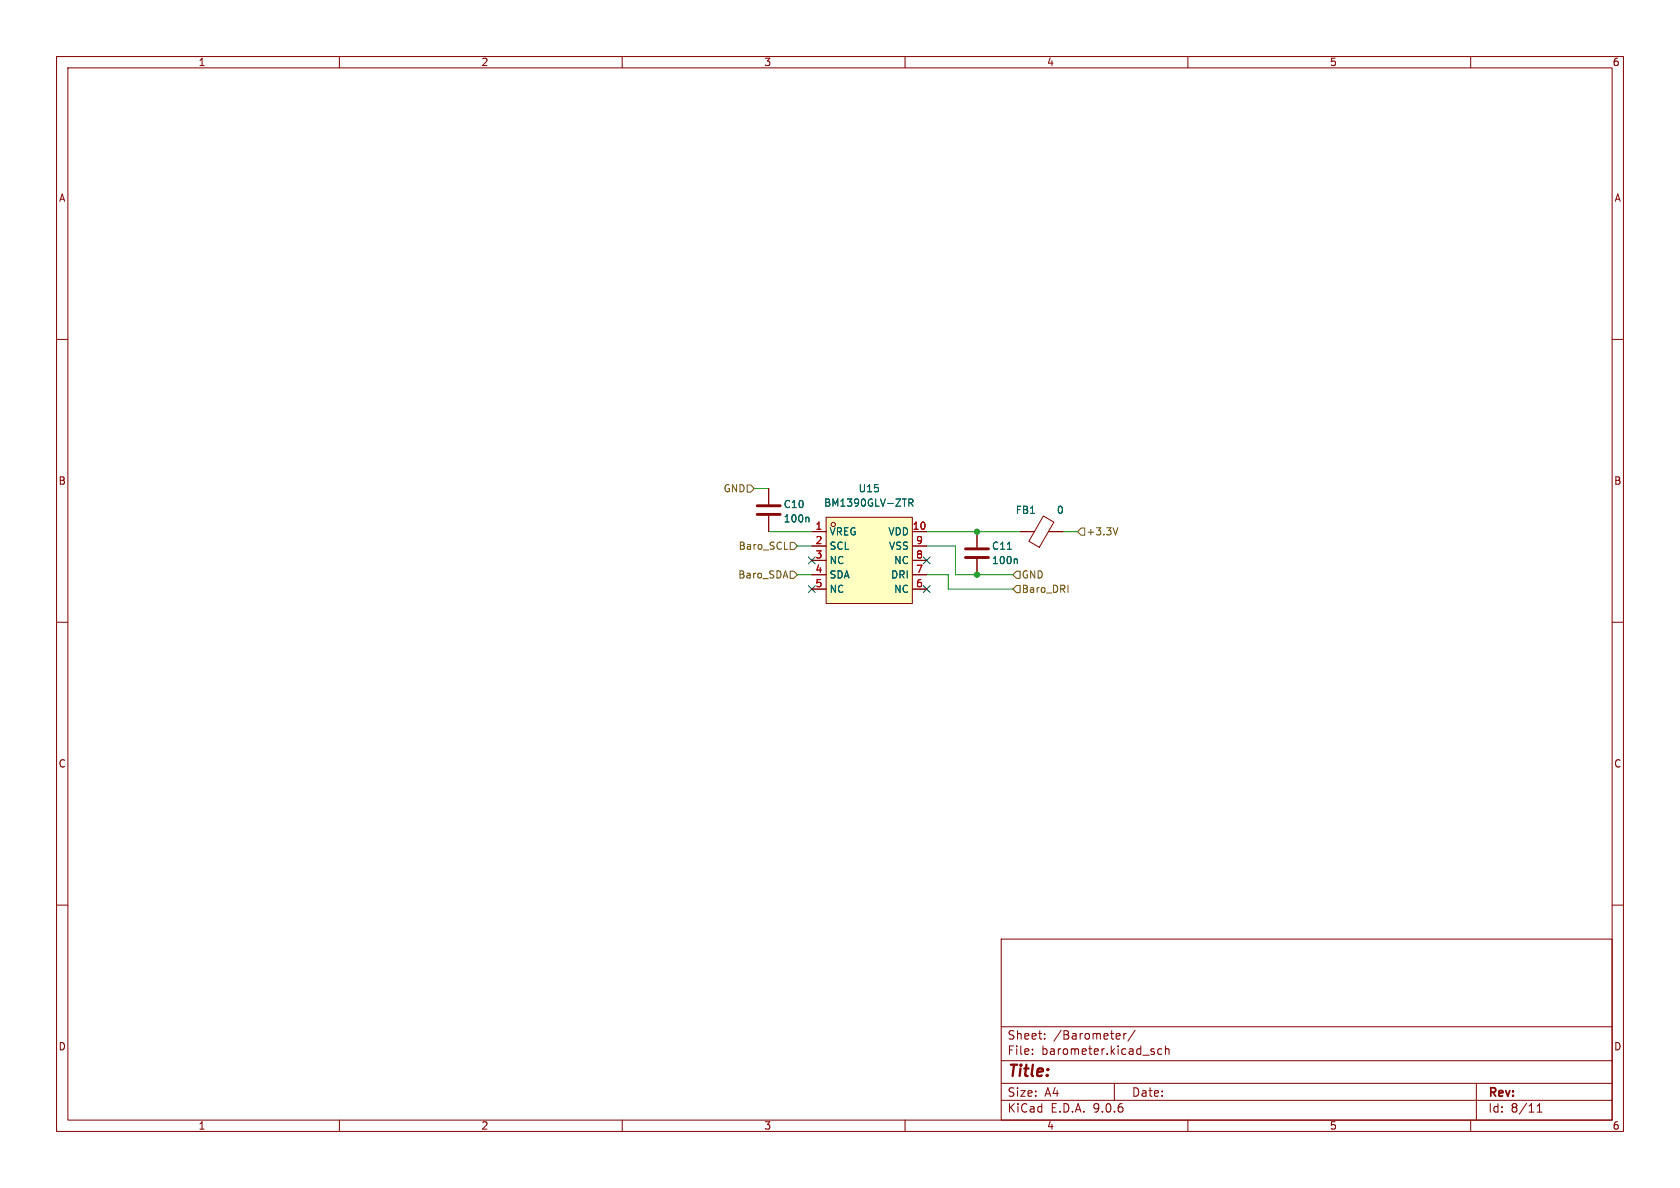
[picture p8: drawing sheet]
(kicad_sch
 (version 20250114)
 (generator "eeschema")
 (generator_version "9.0")
 (paper "A4")
 (lib_symbols
  (symbol "Device:C"
   (pin_numbers (hide yes))
   (pin_names
    (offset 0.254)) (exclude_from_sim no) (in_bom yes) (on_board yes)
   (property "Reference" "C" (at 0.635 2.54 0) (effects (font (size 1.27 1.27)) (justify left)))
   (property "Value" "C" (at 0.635 -2.54 0) (effects (font (size 1.27 1.27)) (justify left)))
   (property "Footprint" "" (at 0.9652 -3.81 0) (effects (font (size 1.27 1.27)) (hide yes)))
   (property "Datasheet" "~" (at 0 0 0) (effects (font (size 1.27 1.27)) (hide yes)))
   (property "Description" "Unpolarized capacitor" (at 0 0 0) (effects (font (size 1.27 1.27)) (hide yes)))
   (symbol "C_0_1"
    (polyline (pts (xy -2.032 0.762) (xy 2.032 0.762)) (stroke (width 0.508) (type default)) (fill (type none)))
    (polyline (pts (xy -2.032 -0.762) (xy 2.032 -0.762)) (stroke (width 0.508) (type default)) (fill (type none))))
   (symbol "C_1_1"
    (pin passive line (at 0 3.81 270) (length 2.794) (name "~" (effects (font (size 1.27 1.27)))) (number "1" (effects (font (size 1.27 1.27)))))
    (pin passive line (at 0 -3.81 90) (length 2.794) (name "~" (effects (font (size 1.27 1.27)))) (number "2" (effects (font (size 1.27 1.27))))))
   (embedded_fonts no))
  (symbol "Device:FerriteBead"
   (pin_numbers (hide yes))
   (pin_names
    (offset 0)) (exclude_from_sim no) (in_bom yes) (on_board yes)
   (property "Reference" "FB" (at -3.81 0.635 90) (effects (font (size 1.27 1.27))))
   (property "Value" "FerriteBead" (at 3.81 0 90) (effects (font (size 1.27 1.27))))
   (property "Footprint" "" (at -1.778 0 90) (effects (font (size 1.27 1.27)) (hide yes)))
   (property "Datasheet" "~" (at 0 0 0) (effects (font (size 1.27 1.27)) (hide yes)))
   (property "Description" "Ferrite bead" (at 0 0 0) (effects (font (size 1.27 1.27)) (hide yes)))
   (symbol "FerriteBead_0_1"
    (polyline (pts (xy -2.7686 0.4064) (xy -1.7018 2.2606) (xy 2.7686 -0.3048) (xy 1.6764 -2.159) (xy -2.7686 0.4064)) (stroke (width 0) (type default)) (fill (type none)))
    (polyline (pts (xy 0 1.27) (xy 0 1.2954)) (stroke (width 0) (type default)) (fill (type none)))
    (polyline (pts (xy 0 -1.27) (xy 0 -1.2192)) (stroke (width 0) (type default)) (fill (type none))))
   (symbol "FerriteBead_1_1"
    (pin passive line (at 0 3.81 270) (length 2.54) (name "~" (effects (font (size 1.27 1.27)))) (number "1" (effects (font (size 1.27 1.27)))))
    (pin passive line (at 0 -3.81 90) (length 2.54) (name "~" (effects (font (size 1.27 1.27)))) (number "2" (effects (font (size 1.27 1.27))))))
   (embedded_fonts no))
  (symbol "Library:BM1390GLV-ZTR" (exclude_from_sim no) (in_bom yes) (on_board yes)
   (property "Reference" "U" (at 0 10.16 0) (effects (font (size 1.27 1.27))))
   (property "Value" "BM1390GLV-ZTR" (at 0 -10.16 0) (effects (font (size 1.27 1.27))))
   (property "Footprint" "Library:LGA-10_L2.0-W2.0-P0.50-BL" (at 0 -12.7 0) (effects (font (size 1.27 1.27)) (hide yes)))
   (property "Datasheet" "https://www.lcsc.com/datasheet/C3252182.pdf" (at 0 -15.24 0) (effects (font (size 1.27 1.27)) (hide yes)))
   (property "Description" "" (at 0 0 0) (effects (font (size 1.27 1.27)) (hide yes)))
   (property "Manufacturer" "ROHM(罗姆)" (at 0 -17.78 0) (effects (font (size 1.27 1.27)) (hide yes)))
   (property "MPN" "BM1390GLV-ZTR" (at 0 -20.32 0) (effects (font (size 1.27 1.27)) (hide yes)))
   (property "LCSC Part" "C3252182" (at 0 -22.86 0) (effects (font (size 1.27 1.27)) (hide yes)))
   (symbol "BM1390GLV-ZTR_0_1"
    (rectangle (start -7.62 7.62) (end 7.62 -7.62) (stroke (width 0) (type default)) (fill (type background)))
    (circle (center -6.35 6.35) (radius 0.38) (stroke (width 0) (type default)) (fill (type none)))
    (pin unspecified line (at -10.16 5.08 0) (length 2.54) (name "VREG" (effects (font (size 1.27 1.27)))) (number "1" (effects (font (size 1.27 1.27)))))
    (pin unspecified line (at -10.16 2.54 0) (length 2.54) (name "SCL" (effects (font (size 1.27 1.27)))) (number "2" (effects (font (size 1.27 1.27)))))
    (pin unspecified line (at -10.16 0 0) (length 2.54) (name "NC" (effects (font (size 1.27 1.27)))) (number "3" (effects (font (size 1.27 1.27)))))
    (pin unspecified line (at -10.16 -2.54 0) (length 2.54) (name "SDA" (effects (font (size 1.27 1.27)))) (number "4" (effects (font (size 1.27 1.27)))))
    (pin unspecified line (at -10.16 -5.08 0) (length 2.54) (name "NC" (effects (font (size 1.27 1.27)))) (number "5" (effects (font (size 1.27 1.27)))))
    (pin unspecified line (at 10.16 5.08 180) (length 2.54) (name "VDD" (effects (font (size 1.27 1.27)))) (number "10" (effects (font (size 1.27 1.27)))))
    (pin unspecified line (at 10.16 2.54 180) (length 2.54) (name "VSS" (effects (font (size 1.27 1.27)))) (number "9" (effects (font (size 1.27 1.27)))))
    (pin unspecified line (at 10.16 0 180) (length 2.54) (name "NC" (effects (font (size 1.27 1.27)))) (number "8" (effects (font (size 1.27 1.27)))))
    (pin unspecified line (at 10.16 -2.54 180) (length 2.54) (name "DRI" (effects (font (size 1.27 1.27)))) (number "7" (effects (font (size 1.27 1.27)))))
    (pin unspecified line (at 10.16 -5.08 180) (length 2.54) (name "NC" (effects (font (size 1.27 1.27)))) (number "6" (effects (font (size 1.27 1.27))))))
   (embedded_fonts no)))
 (junction
  (at 172.72 101.6)
  (diameter 0)
  (color 0 0 0 0))
 (junction
  (at 172.72 93.98)
  (diameter 0)
  (color 0 0 0 0))
 (no_connect
  (at 143.51 104.14))
 (no_connect
  (at 143.51 99.06))
 (no_connect
  (at 163.83 99.06))
 (no_connect
  (at 163.83 104.14))
 (wire
  (pts (xy 163.83 101.6) (xy 167.64 101.6))
  (stroke (width 0) (type default)))
 (wire
  (pts (xy 187.96 93.98) (xy 190.5 93.98))
  (stroke (width 0) (type default)))
 (wire
  (pts (xy 168.91 101.6) (xy 168.91 96.52))
  (stroke (width 0) (type default)))
 (wire
  (pts (xy 167.64 101.6) (xy 167.64 104.14))
  (stroke (width 0) (type default)))
 (wire
  (pts (xy 140.97 96.52) (xy 143.51 96.52))
  (stroke (width 0) (type default)))
 (wire
  (pts (xy 140.97 101.6) (xy 143.51 101.6))
  (stroke (width 0) (type default)))
 (wire
  (pts (xy 167.64 104.14) (xy 179.07 104.14))
  (stroke (width 0) (type default)))
 (wire
  (pts (xy 133.35 86.36) (xy 135.89 86.36))
  (stroke (width 0) (type default)))
 (wire
  (pts (xy 172.72 101.6) (xy 168.91 101.6))
  (stroke (width 0) (type default)))
 (wire
  (pts (xy 135.89 93.98) (xy 143.51 93.98))
  (stroke (width 0) (type default)))
 (wire
  (pts (xy 172.72 93.98) (xy 180.34 93.98))
  (stroke (width 0) (type default)))
 (wire
  (pts (xy 163.83 93.98) (xy 172.72 93.98))
  (stroke (width 0) (type default)))
 (wire
  (pts (xy 172.72 101.6) (xy 179.07 101.6))
  (stroke (width 0) (type default)))
 (wire
  (pts (xy 168.91 96.52) (xy 163.83 96.52))
  (stroke (width 0) (type default)))
 (hierarchical_label "+3.3V"
  (shape input)
  (at 190.5 93.98 0)
  (effects (font (size 1.27 1.27)) (justify left)))
 (hierarchical_label "GND"
  (shape input)
  (at 179.07 101.6 0)
  (effects (font (size 1.27 1.27)) (justify left)))
 (hierarchical_label "Baro_DRI"
  (shape input)
  (at 179.07 104.14 0)
  (effects (font (size 1.27 1.27)) (justify left)))
 (hierarchical_label "GND"
  (shape input)
  (at 133.35 86.36 180)
  (effects (font (size 1.27 1.27)) (justify right)))
 (hierarchical_label "Baro_SCL"
  (shape input)
  (at 140.97 96.52 180)
  (effects (font (size 1.27 1.27)) (justify right)))
 (hierarchical_label "Baro_SDA"
  (shape input)
  (at 140.97 101.6 180)
  (effects (font (size 1.27 1.27)) (justify right)))
 (symbol
  (lib_id "Device:FerriteBead")
  (at 184.15 93.98 90)
  (unit 1)
  (exclude_from_sim no)
  (in_bom yes)
  (on_board yes)
  (dnp no)
  (property "Reference" "FB1" (at 181.356 90.17 90) (effects (font (size 1.27 1.27))))
  (property "Value" "0" (at 187.452 90.17 90) (effects (font (size 1.27 1.27))))
  (property "Footprint" "" (at 184.15 95.758 90) (effects (font (size 1.27 1.27)) (hide yes)))
  (property "Datasheet" "~" (at 184.15 93.98 0) (effects (font (size 1.27 1.27)) (hide yes)))
  (property "Description" "Ferrite bead" (at 184.15 93.98 0) (effects (font (size 1.27 1.27)) (hide yes)))
  (pin "1")
  (pin "2"))
 (symbol
  (lib_id "Device:C")
  (at 172.72 97.79 0)
  (unit 1)
  (exclude_from_sim no)
  (in_bom yes)
  (on_board yes)
  (dnp no)
  (property "Reference" "C11" (at 175.26 96.52 0) (effects (font (size 1.27 1.27)) (justify left)))
  (property "Value" "100n" (at 175.26 99.06 0) (effects (font (size 1.27 1.27)) (justify left)))
  (property "Footprint" "" (at 173.6852 101.6 0) (effects (font (size 1.27 1.27)) (hide yes)))
  (property "Datasheet" "~" (at 172.72 97.79 0) (effects (font (size 1.27 1.27)) (hide yes)))
  (property "Description" "Unpolarized capacitor" (at 172.72 97.79 0) (effects (font (size 1.27 1.27)) (hide yes)))
  (pin "2")
  (pin "1"))
 (symbol
  (lib_id "Device:C")
  (at 135.89 90.17 0)
  (unit 1)
  (exclude_from_sim no)
  (in_bom yes)
  (on_board yes)
  (dnp no)
  (property "Reference" "C10" (at 138.43 89.154 0) (effects (font (size 1.27 1.27)) (justify left)))
  (property "Value" "100n" (at 138.43 91.694 0) (effects (font (size 1.27 1.27)) (justify left)))
  (property "Footprint" "" (at 136.8552 93.98 0) (effects (font (size 1.27 1.27)) (hide yes)))
  (property "Datasheet" "~" (at 135.89 90.17 0) (effects (font (size 1.27 1.27)) (hide yes)))
  (property "Description" "Unpolarized capacitor" (at 135.89 90.17 0) (effects (font (size 1.27 1.27)) (hide yes)))
  (pin "2")
  (pin "1"))
 (symbol
  (lib_id "Library:BM1390GLV-ZTR")
  (at 153.67 99.06 0)
  (unit 1)
  (exclude_from_sim no)
  (in_bom yes)
  (on_board yes)
  (dnp no)
  (fields_autoplaced yes)
  (property "Reference" "U15" (at 153.67 86.36 0) (effects (font (size 1.27 1.27))))
  (property "Value" "BM1390GLV-ZTR" (at 153.67 88.9 0) (effects (font (size 1.27 1.27))))
  (property "Footprint" "Library:LGA-10_L2.0-W2.0-P0.50-BL" (at 153.67 111.76 0) (effects (font (size 1.27 1.27)) (hide yes)))
  (property "Datasheet" "https://www.lcsc.com/datasheet/C3252182.pdf" (at 153.67 114.3 0) (effects (font (size 1.27 1.27)) (hide yes)))
  (property "Description" "" (at 153.67 99.06 0) (effects (font (size 1.27 1.27)) (hide yes)))
  (property "Manufacturer" "ROHM(罗姆)" (at 153.67 116.84 0) (effects (font (size 1.27 1.27)) (hide yes)))
  (property "MPN" "BM1390GLV-ZTR" (at 153.67 119.38 0) (effects (font (size 1.27 1.27)) (hide yes)))
  (property "LCSC Part" "C3252182" (at 153.67 121.92 0) (effects (font (size 1.27 1.27)) (hide yes)))
  (pin "3")
  (pin "2")
  (pin "8")
  (pin "4")
  (pin "10")
  (pin "7")
  (pin "5")
  (pin "9")
  (pin "6")
  (pin "1")))
